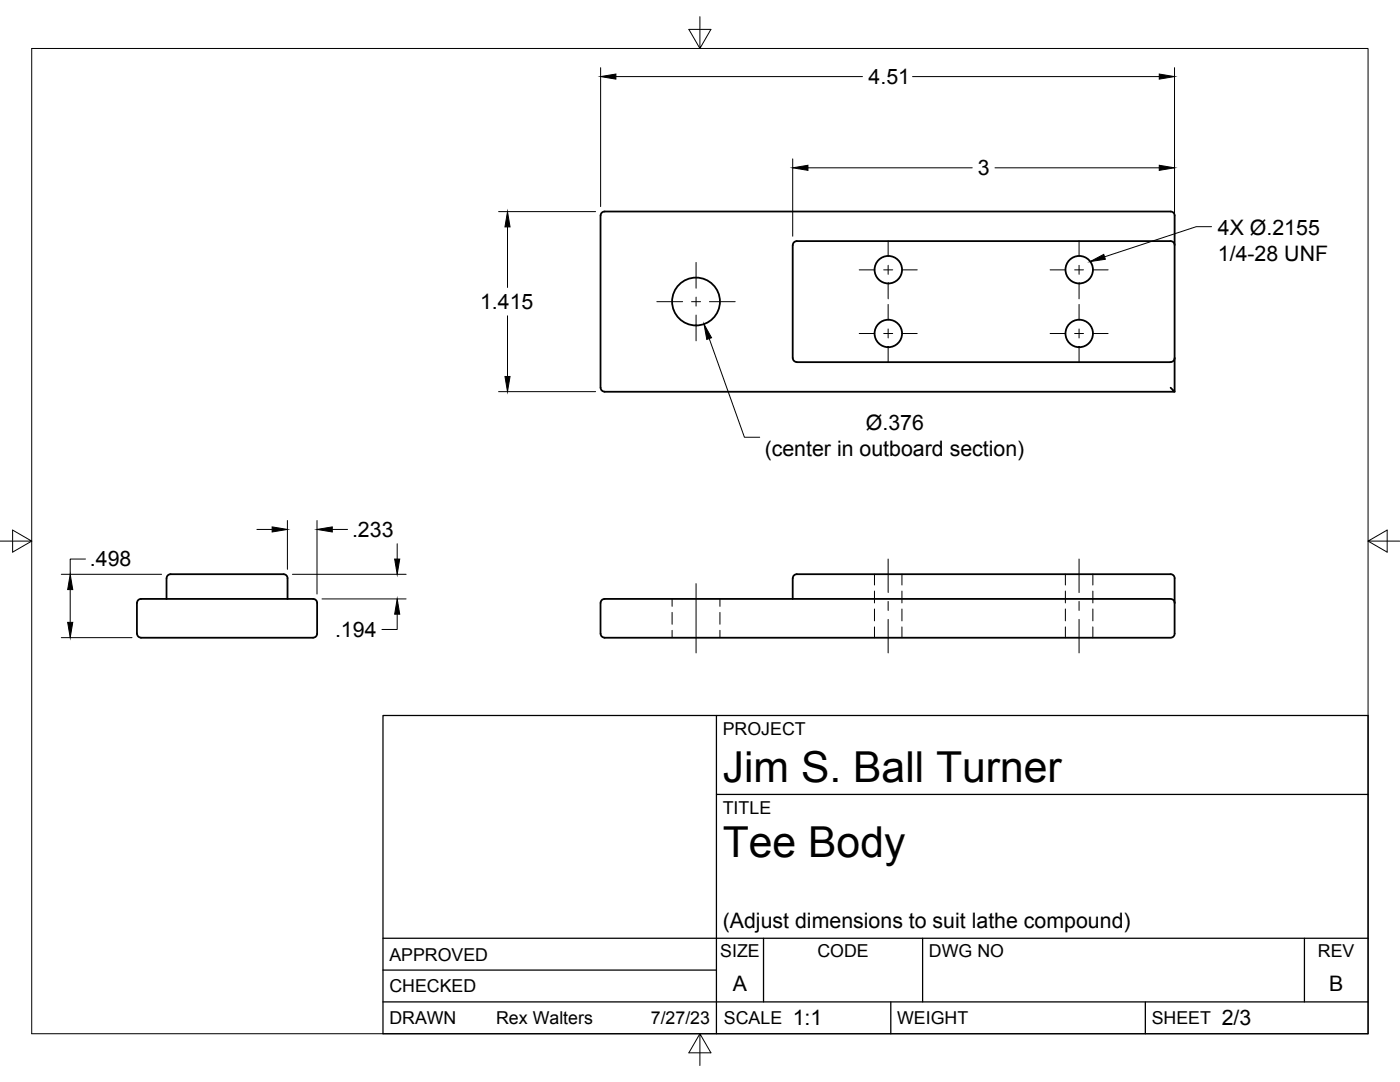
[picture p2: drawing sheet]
<svg xmlns="http://www.w3.org/2000/svg" width="279mm" height="216mm" viewBox="0 0 279 216" stroke-linecap="round" stroke-linejoin="round" font-family="sans-serif">
<!-- layer: Visible -->
<g fill="none" stroke="#000" stroke-width=".36">
<path d="M233.6 48.1h-74.6a.79 .79 0 0 0-.8 .8v22.6a.83 .83 0 0 0 .8 .7l74.6 .1M233.6 42.2h-112.9a.79 .79 0 0 0-.8 .8l-.1 34.4M233.6 48.1a.79 .79 0 0 1 .8 .8M233.6 42.2a.79 .79 0 0 1 .8 .8v28.5M119.9 77.4a.79 .79 0 0 0 .8 .7M233.6 77.4l.8 .8h-113.8M234.4 71.4a.79 .79 0 0 1-.8 .8M234.4 71.5v6.7M33.2 115.4v4.1M33.3 115.4a.79 .79 0 0 1 .7-.8h22.6a.79 .79 0 0 1 .8 .8M57.4 115.4v4.1M62.5 119.5h-34.4a.79 .79 0 0 0-.8 .8v6.1a.83 .83 0 0 0 .8 .8"/>
<path d="M62.5 119.5a.79 .79 0 0 1 .8 .8v6.1a.79 .79 0 0 1-.8 .8M158.2 115.4v4.1M233.6 114.6h-74.6a.79 .79 0 0 0-.8 .8M233.6 114.6a.79 .79 0 0 1 .8 .8M234.4 115.4v11a.82 .82 0 0 1-.8 .9h-113M28.1 127.3h34.4M234.4 120.3a.82 .82 0 0 0-.8-.8h-112.9a.79 .79 0 0 0-.8 .8l-.1 6.1a.83 .83 0 0 0 .9 .8"/>
<circle cx="177.3" cy="53.8" r="2.74"/>
<circle cx="215.4" cy="53.8" r="2.74"/>
<circle cx="138.9" cy="60.2" r="4.8"/>
<circle cx="177.3" cy="66.5" r="2.74"/>
<circle cx="215.4" cy="66.5" r="2.74"/>
</g>
<!-- layer: Hidden -->
<g fill="none" stroke="#000" stroke-width=".2">
<path d="M134.1 119.5v1.5M143.7 119.5v1.5M174.5 114.6v2.1M174.5 117.9v2.4M180 114.6v2.1M180 117.9v2.4M212.6 114.6v2.1M212.6 117.9v2.4M218.1 114.6v2.1M218.1 117.9v2.4M134.1 122.2v2.4M134.1 125.8v1.5"/>
<path d="M143.7 122.2v2.4M143.7 125.8v1.5M174.5 121.5v2.4M174.5 125.1v2.2M180 121.5v2.4M180 125.1v2.2M212.6 121.5v2.4M212.6 125.1v2.2M218.1 121.5v2.4M218.1 125.1v2.2"/>
</g>
<!-- layer: Border -->
<path d="M6.3 9.7h266.7v196.6h-266.7zM139.7 3.3v6.4l2.2-3.8h-4.4l2.2 3.8M0 108h6.3l-3.8-2.2v4.4l3.8-2.2M273 108l3.8 2.2v-4.4l-3.8 2.2h6.4M139.7 206.3l-2.2 3.8h4.4l-2.2-3.8v6.3" fill="none" stroke="#000" stroke-width=".2"/>
<!-- layer: Titleblock -->
<path d="M76.4 142.8h196.6v63.5h-196.6zM143 158.5h130M143 142.8v63.5M76.4 199.9h196.6M76.4 193.6h66.6M76.4 187.2h196.6M152.4 187.2v12.7M177.8 199.9v6.4M184.1 187.2v12.7M228.6 199.9v6.4M260.3 187.2v12.7" fill="none" stroke="#000" stroke-width=".25"/>
<!-- layer: FD_Dimensions -->
<g fill="none" stroke="#000" stroke-width=".2">
<path d="M119.9 13.5v27.7M122.9 15.3h49.2M182.1 15.3h49.3M234.4 13.5v33.6M158.2 31.7v15.4M161.2 33.5h32.8M198.6 33.5h32.8M99.5 42.2h19.4M101.3 45.3v12.1M99.5 78.1h19.4M101.3 63v12.1M141.5 67.6l7.1 19.6h3"/>
<path d="M12.2 114.6h20.1M14 117.6v6.6M17.1 111.5h-3.1v3.1M51.3 105.6h3M57.4 103.9v9.7M58.4 114.6h22.6M63.3 103.9v14.6M64.3 119.5h16.7M66.3 105.6h3.1M79.3 108.5v3M12.2 127.2h14.2M79.3 122.6v3h-3.1"/>
</g>
<g fill="#000" stroke="#000" stroke-width=".2">
<path d="M119.9 15.3l3-.5v1zM231.4 14.8l3 .5-3 .5zM158.2 33.5l3-.5v1zM231.4 33l3 .5-3 .5zM101.3 42.2l.5 3.1h-1zM100.8 75.1h1l-.5 3zM140.5 64.7l1.5 2.7-.9 .3zM14 114.6l.5 3h-1zM54.3 105.1l3.1 .5-3.1 .6zM63.3 105.6l3-.5v1.1zM78.8 111.5h1l-.5 3.1zM13.5 124.2h1l-.5 3z"/>
<path d="M79.3 119.5l.5 3.1h-1z"/>
</g>
<!-- layer: Smart Centers -->
<g fill="none" stroke="#000" stroke-width=".2">
<path d="M138.9 52.4v5.1M138.9 59.3v1.8M171.5 53.8h3.1M176.4 53.8h1.8M177.2 48v3.2M177.2 52.9v1.8M177.2 56.5v3.1M179.9 53.8h3.1M209.6 53.8h3.1M214.5 53.8h1.7M215.3 48v3.2M215.3 52.9v1.8"/>
<path d="M215.3 56.5v3.1M218 53.8h3.1M131.1 60.2h5.1M138 60.2h1.8M138.9 62.9v5.1M141.6 60.2h5.1M171.5 66.5h3.1M176.4 66.5h1.8M177.2 60.7v3.2M177.2 65.6v1.8M177.2 69.2v3.1M179.9 66.5h3.1"/>
<path d="M209.6 66.5h3.1M214.5 66.5h1.7M215.3 60.7v3.2M215.3 65.6v1.8M215.3 69.2v3.1M218 66.5h3.1M138.9 116.5v13.8M177.2 111.5v6.7M215.3 111.5v6.7M177.2 120v1.8M177.2 123.6v6.7M215.3 120v1.8"/>
<path d="M215.3 123.6v6.7"/>
</g>
<!-- layer: Hole Notes -->
<path d="M217.6 52.2l2.7-1.4 .3 .9z" fill="#000" stroke="#000" stroke-width=".2"/>
<path d="M241.8 45.2h-3.1l-18.2 6" fill="none" stroke="#000" stroke-width=".2"/>
<g font-size="8.5">
<text x="144.3" y="156">Jim S. Ball Turner</text>
<text x="144.3" y="171">Tee Body</text>
</g>
<g font-size="4.3">
<text x="173.4" y="16.8">4.51</text>
<text x="195.1" y="35">3</text>
<text x="243.1" y="46.8">4X Ø.2155</text>
<text x="243.1" y="52">1/4-28 UNF</text>
<text x="95.8" y="61.7">1.415</text>
<text x="172.8" y="85.7">Ø.376</text>
<text x="152.6" y="90.9">(center in outboard section)</text>
<text x="70.3" y="107.1">.233</text>
<text x="17.9" y="113">.498</text>
<text x="66.9" y="127.1">.194</text>
<text x="144.3" y="185.2">(Adjust dimensions to suit lathe compound)</text>
<text x="146.3" y="197.7">A</text>
<text x="265.2" y="197.7">B</text>
<text x="158.2" y="204.6">1:1</text>
<text x="243.8" y="204.6">2/3</text>
</g>
<g font-size="3.5">
<text x="144.3" y="146.6">PROJECT</text>
<text x="144.3" y="162.3">TITLE</text>
<text x="77.7" y="191.7">APPROVED</text>
<text x="143.7" y="191">SIZE</text>
<text x="163.1" y="191">CODE</text>
<text x="185.4" y="191">DWG NO</text>
<text x="263" y="191">REV</text>
<text x="77.7" y="198">CHECKED</text>
<text x="77.7" y="204.4">DRAWN</text>
<text x="99" y="204.4">Rex Walters</text>
<text x="129.9" y="204.4">7/27/23</text>
<text x="144.5" y="204.4">SCALE</text>
<text x="179" y="204.4">WEIGHT</text>
<text x="229.8" y="204.4">SHEET</text>
</g>
</svg>
